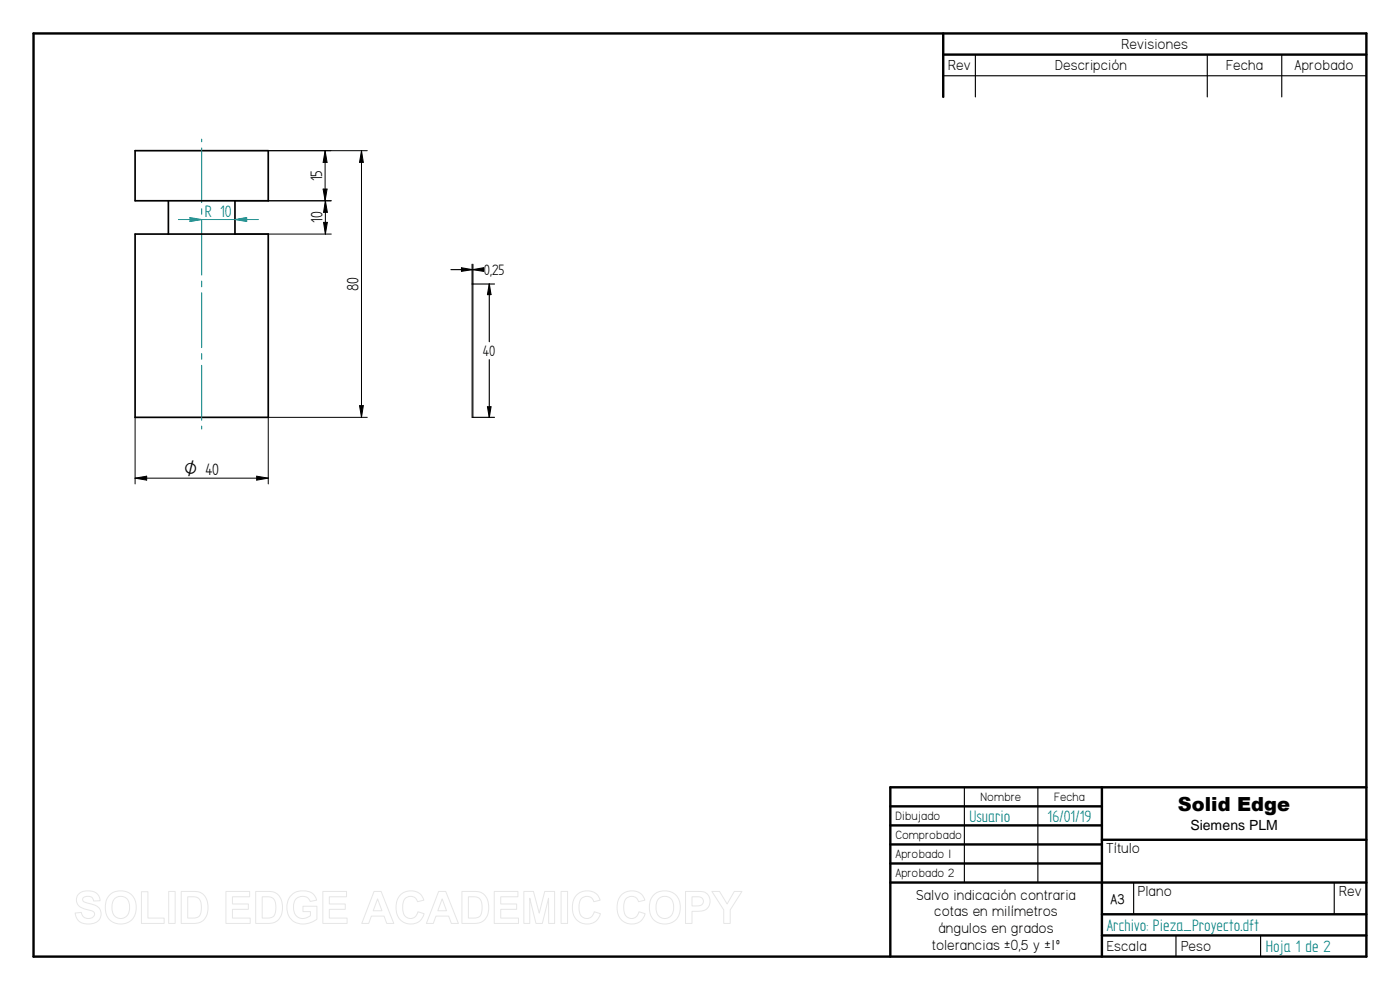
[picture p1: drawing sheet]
<svg xmlns="http://www.w3.org/2000/svg" width="420mm" height="297mm" viewBox="0 0 420 297" stroke-linecap="round" stroke-linejoin="round" font-family="sans-serif">
<g fill="none" stroke="#000" stroke-width=".72">
<path d="M10.1 10h400v277h-400zM283.1 10v19.1M283.1 16.4h127M330.7 236.2v50.8M410.1 236.2h-142.9v50.8M267.2 241.9h63.5M267.2 247.6h63.5M267.2 253.4h63.5M267.2 259.1h63.5M330.7 252h79.4M267.2 264.8h142.9M330.7 274.3h79.4"/>
<path d="M330.7 280.7h79.4"/>
</g>
<path d="M292.7 16.4v12.7M362.3 16.4v12.7M384.7 16.4v12.7M283.1 22.7h127M289.4 236.2v28.6M311.5 236.2v28.6M340.2 264.9v9.4M400.4 264.9v9.4M352.9 280.7v6.3M378.3 280.7v6.3" fill="none" stroke="#000" stroke-width=".34"/>
<path d="M40.5 45.2h40v15h-40zM40.5 70.2h40v55h-40zM50.5 60.2v10M70.5 60.2v10" fill="none" stroke="#000" stroke-width=".51"/>
<g fill="none" stroke="#000" stroke-width=".3">
<path d="M80.5 45.2h29.7M97 56.7h1.2l-.6 3.5zM97.6 45.2l.6 3.5h-1.2zM97.6 45.2v15M108.5 45.2l.5 3.5h-1.1zM108.5 45.2v80M70.5 60.2h28.9M70.5 70.2h28.9M97.1 66.7h1.1l-.5 3.5zM97.7 60.2l.5 3.5h-1.1zM97.7 60.2v10M40.5 125.2v20"/>
<path d="M107.9 121.7h1.1l-.5 3.5zM110.2 125.2h-29.7v20M40.5 143.5l3.5-.6v1.2zM40.5 143.5h40M77 142.9l3.5 .6-3.5 .6z"/>
</g>
<path d="M97.6 45.2l.6 3.5h-1.2zM97 56.7h1.2l-.6 3.5zM108.5 45.2l.5 3.5h-1.1zM97.7 60.2l.5 3.5h-1.1zM97.1 66.7h1.1l-.5 3.5zM107.9 121.7h1.1l-.5 3.5zM40.5 143.5l3.5-.6v1.2zM77 142.9l3.5 .6-3.5 .6z" fill="#000"/>
<path d="M60.5 41.7v.8M60.5 44.4v16.4M60.5 62.6v1.7M60.5 66.1v16.4M70.5 65.9l3.5-.6v1.2zM60.5 84.3v1.8M60.5 87.8v16.5M60.5 106.1v1.7M60.5 109.6v16.5M60.5 127.8v.9" fill="none" stroke="#008080" stroke-width=".3"/>
<path d="M70.5 65.9l3.5-.6v1.2z" fill="#008080"/>
<path d="M57 65.3l3.5 .6-3.5 .6z" fill="none" stroke="#008080" stroke-width=".3"/>
<path d="M57 65.3l3.5 .6-3.5 .6z" fill="#008080"/>
<path d="M53.5 65.9h24" fill="none" stroke="#008080" stroke-width=".3"/>
<path d="M141.7 85.2h.2v40h-.2z" fill="none" stroke="#000" stroke-width=".3"/>
<path d="M141.7 79.3v5.9M141.9 79.3v5.9h6.5M135.3 80.9h8.8M138.5 80.3l3.2 .6-3.2 .5zM141.9 80.9l3.2-.6v1.1zM146.8 85.2l.6 3.2h-1.1zM146.8 85.2v17.3M146.8 107.9v17.3M141.9 125.2h6.5M146.3 122h1.1l-.6 3.2z" fill="none" stroke="#000" stroke-width=".34"/>
<path d="M138.5 80.3l3.2 .6-3.2 .5zM141.9 80.9l3.2-.6v1.1zM146.8 85.2l.6 3.2h-1.1zM146.3 122h1.1l-.6 3.2z" fill="#000"/>
<g fill="none" stroke="#e6e6e6" stroke-width=".3">
<path d="M23.6 268.3a4.4 4.4 0 0 1 6.1 .5l.3 1.5h-1.9a1.77 1.77 0 0 0-1.5-1.4 1.77 1.77 0 0 0-1.8 1 1.83 1.83 0 0 0 2 1.2 3.4 3.4 0 0 1 3.5 3.2 3.5 3.5 0 0 1-4.4 2.9 3.3 3.3 0 0 1-3.3-3.3l1.8-.1a2.07 2.07 0 0 0 1.8 1.8 2.07 2.07 0 0 0 2.2-1.3 1.38 1.38 0 0 0-1.5-1.2 4.1 4.1 0 0 1-3.9-2.7v-1.1zM32.9 268.5a4.8 4.8 0 0 1 5.9-.5 4.8 4.8 0 0 1 2 5.5 4.7 4.7 0 0 1-5.8 3.6 4.7 4.7 0 0 1-3.3-5.9l.3-1.4zM34.3 269.7a2.7 2.7 0 0 1 3.2-.4 2.7 2.7 0 0 1 1.4 2.9 2.72 2.72 0 0 1-2.6 3.4 2.72 2.72 0 0 1-2.7-3.4l.2-1.7zM42.4 267.5h2v8h4.9v1.6h-6.9zM50.6 267.5h2v9.6h-2zM54.4 267.5h3.5a4.1 4.1 0 0 1 4.5 4.8 4.1 4.1 0 0 1-4.4 4.8h-3.6zM56.3 269.1a4.3 4.3 0 0 1 3.4 .5 4.8 4.8 0 0 1-.2 5.5l-1 .3-2.2 .1zM67.8 267.5h7.1v1.6h-5.1v2.1h4.7v1.6h-4.7v2.7h5.3v1.6h-7.3zM76.7 267.5h3.6a4.1 4.1 0 0 1 4.5 4.8 4.1 4.1 0 0 1-4.4 4.8h-3.7zM78.7 269.1a4.3 4.3 0 0 1 3.3 .5 4.8 4.8 0 0 1-.2 5.5l-1 .3-2.1 .1zM87.3 268.7a5.2 5.2 0 0 1 7.1 0l.6 1.4-1.9 .4a2.65 2.65 0 0 0-3.2-1.4 2.65 2.65 0 0 0-1.8 3 2.99 2.99 0 0 0 1.5 3.2 2.99 2.99 0 0 0 3.6-.6v-1.2h-2.3v-1.6h4.2v3.9a5.9 5.9 0 0 1-7.9-.2 5.8 5.8 0 0 1 .1-6.9zM96.9 267.5h7.1v1.6h-5.2v2.1h4.8v1.6h-4.8v2.7h5.4v1.6h-7.3z"/>
<path d="M112.3 267.5h2.1l3.8 9.6h-2.1l-.8-2.2h-3.8l-.9 2.2h-2zM113.3 269.7l1.3 3.6h-2.6zM120.1 268.6a4.2 4.2 0 0 1 7.1 1.5l-1.9 .5a2.27 2.27 0 0 0-2.7-1.6 2.27 2.27 0 0 0-1.7 2.6 3.4 3.4 0 0 0 1.5 3.9 2.24 2.24 0 0 0 3-1.9l1.9 .6a4.3 4.3 0 0 1-5.1 2.9 4.3 4.3 0 0 1-3.3-4.8l.4-2.4zM131.6 267.5h2.2l3.8 9.6h-2.1l-.8-2.2h-3.9l-.8 2.2h-2zM132.7 269.7l1.3 3.6h-2.6zM138.6 267.5h3.5a4.1 4.1 0 0 1 4.6 4.8 4.1 4.1 0 0 1-4.4 4.8h-3.7zM140.6 269.1a4.3 4.3 0 0 1 3.3 .5 4.8 4.8 0 0 1-.2 5.5l-1 .3-2.1 .1zM148.3 267.5h7.1v1.6h-5.1v2.1h4.8v1.6h-4.8v2.7h5.3v1.6h-7.3zM157.2 267.5h2.9l1.7 6.5 1.7-6.5h2.9v9.6h-1.7l-.1-7.6-1.8 7.6h-1.9l-1.9-7.6v7.6h-1.8zM168.4 267.5h1.9v9.6h-1.9zM173 268.6a4.2 4.2 0 0 1 7.1 1.5l-1.9 .5a2.27 2.27 0 0 0-2.7-1.6 2.27 2.27 0 0 0-1.7 2.6 3.4 3.4 0 0 0 1.6 3.9 2.24 2.24 0 0 0 2.9-1.9l1.9 .6a4.3 4.3 0 0 1-5.1 2.9 4.3 4.3 0 0 1-3.3-4.8l.4-2.4zM186.4 268.6a4.2 4.2 0 0 1 7.1 1.5l-1.9 .5a2.27 2.27 0 0 0-2.6-1.6 2.27 2.27 0 0 0-1.8 2.6 3.4 3.4 0 0 0 1.6 3.9 2.24 2.24 0 0 0 3-1.9l1.8 .6a4.3 4.3 0 0 1-5 2.9 4.3 4.3 0 0 1-3.4-4.8l.4-2.4z"/>
<path d="M196.2 268.5a4.8 4.8 0 0 1 5.9-.5 4.8 4.8 0 0 1 2 5.5 4.7 4.7 0 0 1-5.8 3.6 4.7 4.7 0 0 1-3.3-5.9l.3-1.4zM197.6 269.7a2.7 2.7 0 0 1 3.2-.4 2.7 2.7 0 0 1 1.4 2.9 2.72 2.72 0 0 1-2.6 3.4 2.72 2.72 0 0 1-2.7-3.4l.2-1.7zM205.7 267.5h3.1a3.6 3.6 0 0 1 3.9 1.3 3.1 3.1 0 0 1-.1 3.4 3.1 3.1 0 0 1-3.2 1.2h-1.7v3.7h-2zM207.7 269.1a3.9 3.9 0 0 1 3.1 .4 1.44 1.44 0 0 1 0 1.7 1.44 1.44 0 0 1-1.5 .6h-1.6zM213.6 267.5h2.3l2.3 3.7 2.2-3.7h2.3l-3.6 5.5v4.1h-1.9v-4.1z"/>
</g>
<text font-size="5.8" x="353.5" y="243.3">Solid Edge</text>
<g font-size="5.6">
<text x="96.7" y="54.4" transform="rotate(-90 96.7 54.4)">15</text>
<text x="96.8" y="67" transform="rotate(-90 96.8 67)">10</text>
<text x="107.6" y="87.4" transform="rotate(-90 107.6 87.4)">80</text>
</g>
<g font-size="5.6" fill="#008080">
<text x="61.5" y="65">R 10</text>
<text x="290.9" y="246.5">Usuario</text>
<text x="314.4" y="246.5">16/01/19</text>
<text x="332.2" y="279.2">Archivo: Pieza_Proyecto.dft</text>
<text x="379.8" y="285.6">Hoja 1 de 2</text>
</g>
<text font-size="5.4" x="55.3" y="142.6">O 40</text>
<g font-size="5.1">
<text x="145.2" y="82.5">0,25</text>
<text x="144.9" y="106.8">40</text>
</g>
<g font-size="4.9">
<text x="336.6" y="14.7">Revisiones</text>
<text x="284.6" y="21.1">Rev</text>
<text x="316.7" y="21.1">Descripción</text>
<text x="368" y="21.1">Fecha</text>
<text x="388.5" y="21.1">Aprobado</text>
<text x="332" y="256">Título</text>
<text x="274.9" y="269.9">Salvo indicación contraria</text>
<text x="341.5" y="268.8">Plano</text>
<text x="401.9" y="268.8">Rev</text>
<text x="280.4" y="274.9">cotas en milímetros</text>
<text x="281.6" y="280">ángulos en grados</text>
<text x="279.6" y="284.9">tolerancias ±0,5 y ±1º</text>
<text x="332.2" y="285.4">Escala</text>
<text x="354.4" y="285.4">Peso</text>
</g>
<text font-size="4.7" x="333.2" y="271.1">A3</text>
<text font-size="4.2" x="357.3" y="249">Siemens PLM</text>
<g font-size="4.1">
<text x="294.3" y="240.4">Nombre</text>
<text x="316.4" y="240.4">Fecha</text>
<text x="268.7" y="246.1">Dibujado</text>
<text x="268.7" y="251.8">Comprobado</text>
<text x="268.7" y="257.5">Aprobado 1</text>
<text x="268.7" y="263.2">Aprobado 2</text>
</g>
</svg>
